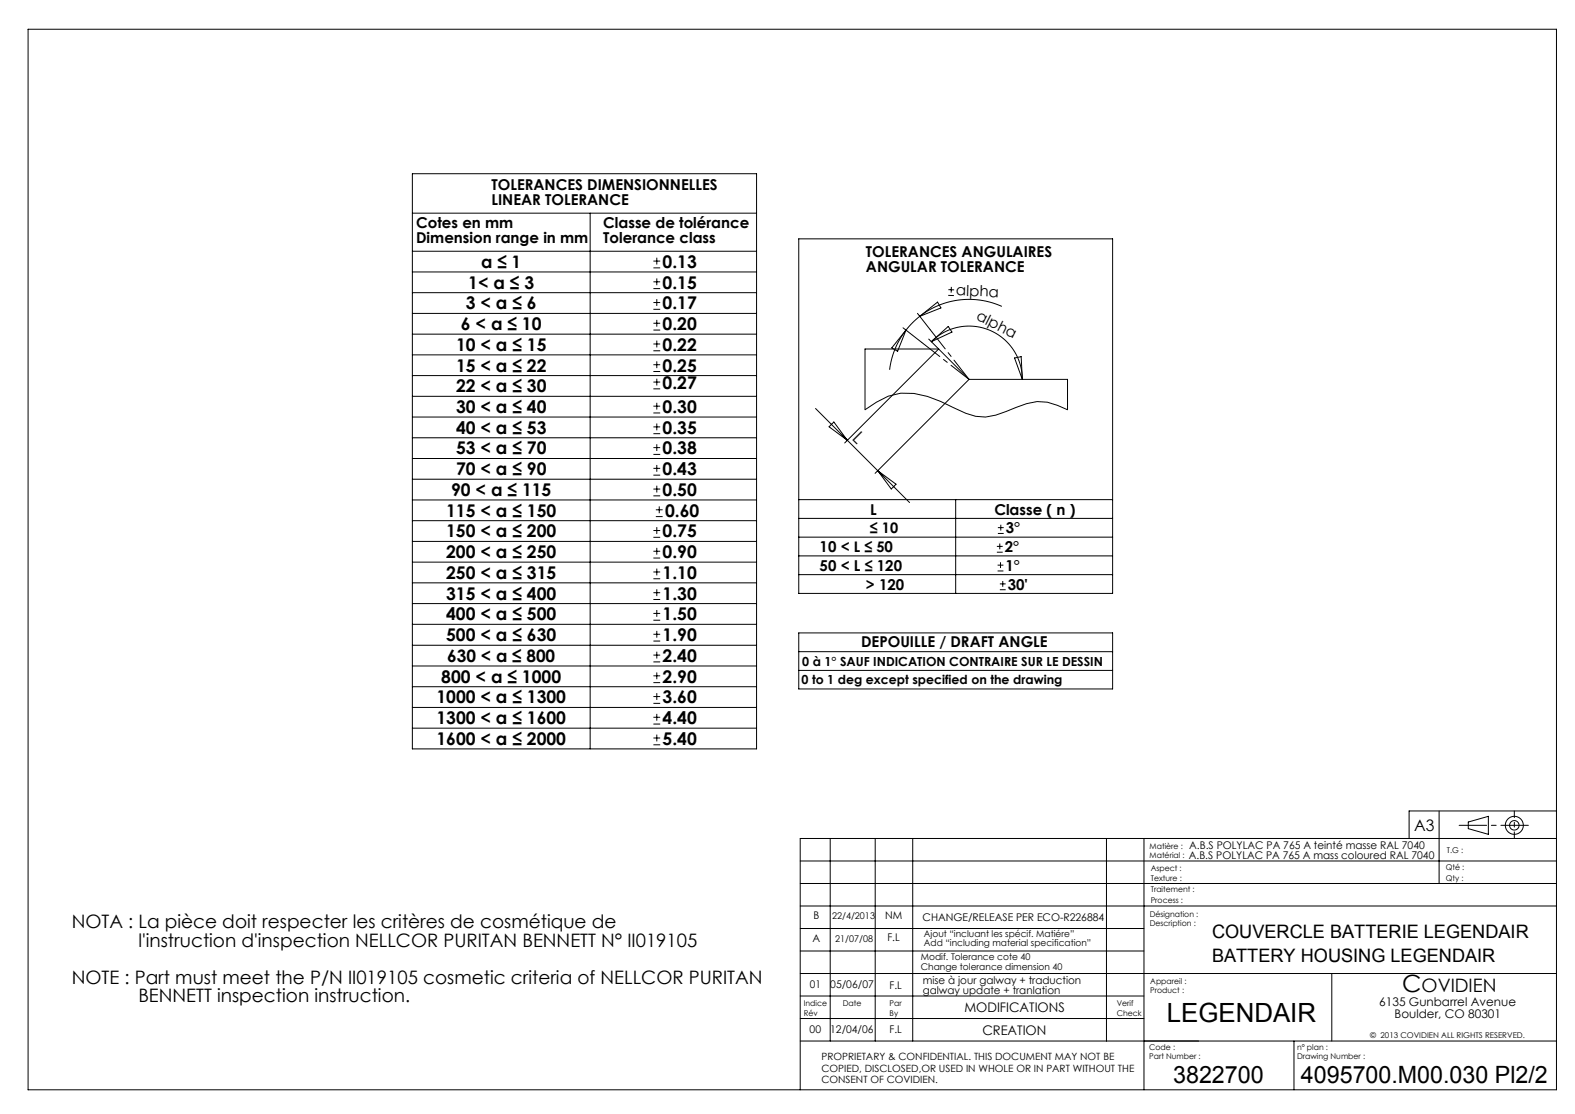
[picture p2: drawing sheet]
<svg xmlns="http://www.w3.org/2000/svg" width="420mm" height="297mm" viewBox="0 0 420 297" stroke-linecap="round" stroke-linejoin="round" font-family="sans-serif">
<g fill="none" stroke="#000" stroke-width=".27">
<path d="M7.5 7.8h407.6v282.8h-407.6zM110 46.3h91.7v153.4h-91.7zM110 56.8h91.7M157.4 56.8v142.9M110 67h91.7M110 72.5h91.7M110 78h91.7M174.2 71.4h1.8M174.2 69.6h1.8M174.2 76.9h1.8M174.2 75.1h1.8M175.1 68.7v1.8"/>
<path d="M175.1 74.2v1.8M175.1 79.8v1.8M213 63.7h83.7v94.5h-83.7zM252.9 78.7l1.5 .1M252.9 77.2l1.5 .1M253.7 76.5l-.1 1.5M110 83.6h91.7M110 89.1h91.7M110 94.6h91.7M174.2 82.5h1.8M174.2 80.7h1.8M174.2 88h1.8"/>
<path d="M174.2 86.2h1.8M174.2 93.5h1.8M174.2 91.7h1.8M174.2 99h1.8M174.2 97.2h1.8M175.1 85.3v1.8M175.1 90.8v1.8M175.1 96.3v1.8M240.8 87.4l5 3.9M241.6 88a21.3 21.3 0 0 0-4.4 10.6M241.6 88l-2.2 5.7-1.6-1zM244.7 83.5l3.4 4.4"/>
<path d="M245.3 84.3l-2 1.8-1.7 1.9M245.3 84.3l4.7-3.8 .9 1.6zM247.7 90.4l10.7 10.7M248.4 91.1l4.5-4.1 1 1.5zM248.4 91.1a14.2 14.2 0 0 1 15.4-3.1 14.2 14.2 0 0 1 8.8 13.1M267.2 81.7a21.3 21.3 0 0 0-21.9 2.6M270.5 95.4l1.8-.3 .3 6zM110 100.1h91.7M110 105.7h91.7M110 111.2h91.7M110 116.7h91.7M174.2 103.7h1.8"/>
<path d="M174.2 101.9h1.8M174.2 110.1h1.8M174.2 108.3h1.8M174.2 115.6h1.8M174.2 113.8h1.8M174.2 119.3h1.8M175.1 101v1.8M175.1 107.4v1.8M175.1 112.9v1.8M175.1 118.4v1.8M217.5 108.9l8.5 8.5M222.4 112.5l3.6 4.9-4.9-3.6z"/>
<path d="M226 117.4l16.5 16.6M258.4 101.1h26.3v8.1l-2.7-1.1a12.5 12.5 0 0 0-11 .5l-2.7 1.1a12.3 12.3 0 0 1-10.8 .5l-3.3-1.5a25.7 25.7 0 0 0-14-3.9l-3.3 .8-3.2 1.6-3 2v-16.2h19.6l-25 25.1M258.4 101.1l-25 25.1M110 122.2h91.7M110 127.8h91.7M110 133.3h91.7M110 138.8h91.7M174.2 121.1h1.8M174.2 126.7h1.8M174.2 124.9h1.8M174.2 132.2h1.8M174.2 130.4h1.8"/>
<path d="M174.9 137.7h1.8M174.9 135.9h1.8M175.1 124v1.8M175.1 129.5v1.8M175.8 135v1.8M213 138.2h83.7M213 133.2h83.7M234.1 125.5l4.8 3.6-1.2 1.3zM254.8 133.2v25M266.9 139.9v1.5M110 144.3h91.7M110 149.9h91.7"/>
<path d="M110 155.4h91.7M174.2 143.3h1.8M174.2 141.4h1.8M174.2 148.8h1.8M174.2 147h1.8M174.2 154.3h1.8M174.2 152.5h1.8M174.2 159.8h1.8M174.2 158h1.8M175.1 140.5v1.8M175.1 146.1v1.8M175.1 151.6v1.8"/>
<path d="M175.1 157.1v1.8M213 143.2h83.7M213 148.2h83.7M213 153.2h83.7M265.8 147.2h1.6M265.8 145.7h1.6M266 152.2h1.6M266 150.7h1.6M266.1 142.2h1.6M266.1 140.7h1.6M266.6 144.9v1.5M266.6 157.2h1.6"/>
<path d="M266.6 155.7h1.6M266.8 149.9v1.5M267.4 154.9v1.5M110 160.9h91.7M110 166.4h91.7M110 172h91.7M110 177.6h91.7M174.2 165.4h1.8M174.2 163.5h1.8M174.2 170.9h1.8M174.2 169.1h1.8M174.2 176.5h1.8"/>
<path d="M174.2 174.7h1.8M175.1 162.6v1.9M175.1 168.2v1.8M175.1 173.7v1.9M175.1 179.3v1.8M213 173.7h83.7M213 168.7h83.7v15h-83.7zM213 178.7h83.7M110 183.1h91.7M110 188.6h91.7M110 194.1h91.7M174.2 182h1.8"/>
<path d="M174.2 180.2h1.8M174.2 187.5h1.8M174.2 185.7h1.8M174.2 193h1.8M174.2 191.2h1.8M174.2 198.6h1.8M174.2 196.8h1.8M175.1 184.8v1.8M175.1 190.3v1.8M175.1 195.9v1.8M383.8 216.2v19.3M391.5 219.2l5.4-1.6v4.8l-5.4-1.5z"/>
<path d="M415.1 216.2h-39.3v7.3M213.4 229.5h201.7M213.4 235.5h201.7M221.4 223.5v54M233.4 223.5v54M243.4 223.5v54M295.1 223.5v54M305.1 223.5v67M415.1 223.5h-201.7v67.1M213.4 241.5h201.7M213.4 247.5h91.7M213.4 253.5h91.7"/>
<path d="M355.1 259.5v18M415.1 259.5h-201.7M213.4 265.5h91.7M213.4 271.5h91.7M345.1 277.5v13M415.1 277.5h-201.7"/>
<circle cx="403.8" cy="220" r="1.26"/>
<circle cx="403.8" cy="220" r="2.4"/>
</g>
<path d="M258.4 101.1l-10.3-13.2" fill="none" stroke="#000" stroke-width=".27" stroke-dasharray="30.5 1.3 1.3 1.3" stroke-dashoffset="24"/>
<path d="M258.4 101.1l-12.6-9.8" fill="none" stroke="#000" stroke-width=".27" stroke-dasharray="30.5 1.3 1.3 1.3" stroke-dashoffset="24.4"/>
<path d="M389.1 220h18.5" fill="none" stroke="#000" stroke-width=".27" stroke-dasharray="30.5 1.3 1.3 1.3" stroke-dashoffset="23.2"/>
<path d="M403.8 216.2v7.3" fill="none" stroke="#000" stroke-width=".27" stroke-dasharray="30.5 1.3 1.3 1.3" stroke-dashoffset="28.7"/>
<text font-size="7.1" x="311.1" y="272.4">LEGENDAIR</text>
<g font-size="6.3">
<text x="373.9" y="264.4">C</text>
<text x="312.8" y="288.6">3822700</text>
<text x="346.9" y="288.6">4095700.M00.030 Pl2/2</text>
</g>
<g font-size="4.9">
<text x="19.1" y="247.5">NOTA : La pièce doit respecter les critères de cosmétique de</text>
<text x="323.2" y="250.2">COUVERCLE BATTERIE LEGENDAIR</text>
<text x="36.9" y="252.4">l'instruction d'inspection NELLCOR PURITAN BENNETT N° II019105</text>
<text x="323.2" y="256.5">BATTERY HOUSING LEGENDAIR</text>
<text x="19.1" y="262.3">NOTE : Part must meet the P/N II019105 cosmetic criteria of NELLCOR PURITAN</text>
<text x="36.9" y="267.2">BENNETT inspection instruction.</text>
<text x="379.1" y="264.4">OVIDIEN</text>
</g>
<g font-size="4.7">
<text x="176.7" y="71.4">0.13</text>
<text x="124.9" y="76.9">1&lt; a ≤ 3</text>
<text x="176.7" y="76.9">0.15</text>
<text x="124.2" y="82.5">3 &lt; a ≤ 6</text>
<text x="176.7" y="82.5">0.17</text>
<text x="122.9" y="88">6 &lt; a ≤ 10</text>
<text x="176.7" y="88">0.20</text>
<text x="121.6" y="93.5">10 &lt; a ≤ 15</text>
<text x="176.7" y="93.5">0.22</text>
<text x="121.6" y="99.1">15 &lt; a ≤ 22</text>
<text x="176.7" y="99.1">0.25</text>
<text x="121.6" y="104.6">22 &lt; a ≤ 30</text>
<text x="176.7" y="103.7">0.27</text>
<text x="121.6" y="110.1">30 &lt; a ≤ 40</text>
<text x="176.7" y="110.1">0.30</text>
<text x="121.6" y="115.6">40 &lt; a ≤ 53</text>
<text x="176.7" y="115.6">0.35</text>
<text x="227.1" y="117.1" transform="rotate(45 227.1 117.1)">L</text>
<text x="121.6" y="121.2">53 &lt; a ≤ 70</text>
<text x="176.7" y="121.2">0.38</text>
<text x="121.6" y="126.7">70 &lt; a ≤ 90</text>
<text x="176.7" y="126.7">0.43</text>
<text x="119" y="137.7">115 &lt; a ≤ 150</text>
<text x="120.3" y="132.2">90 &lt; a ≤ 115</text>
<text x="176.7" y="132.2">0.50</text>
<text x="177.3" y="137.7">0.60</text>
<text x="119" y="143.3">150 &lt; a ≤ 200</text>
<text x="176.7" y="143.3">0.75</text>
<text x="119" y="148.8">200 &lt; a ≤ 250</text>
<text x="176.7" y="148.8">0.90</text>
<text x="119" y="154.3">250 &lt; a ≤ 315</text>
<text x="176.7" y="154.3">1.10</text>
<text x="119" y="159.8">315 &lt; a ≤ 400</text>
<text x="176.7" y="159.8">1.30</text>
<text x="119" y="165.4">400 &lt; a ≤ 500</text>
<text x="176.7" y="165.4">1.50</text>
<text x="119" y="170.9">500 &lt; a ≤ 630</text>
<text x="176.7" y="170.9">1.90</text>
<text x="176.7" y="176.5">2.40</text>
<text x="117.7" y="182">800 &lt; a ≤ 1000</text>
<text x="176.7" y="182">2.90</text>
<text x="116.4" y="187.5">1000 &lt; a ≤ 1300</text>
<text x="176.7" y="187.5">3.60</text>
<text x="116.4" y="193">1300 &lt; a ≤ 1600</text>
<text x="176.7" y="193">4.40</text>
<text x="116.4" y="198.6">1600 &lt; a ≤ 2000</text>
<text x="176.7" y="198.6">5.40</text>
</g>
<g font-size="4.6">
<text x="128.3" y="71.5">a ≤ 1</text>
<text x="119.3" y="176.5">630 &lt; a ≤ 800</text>
</g>
<text font-size="4.2" x="377.1" y="221.5">A3</text>
<g font-size="4">
<text x="131.1" y="50.8">TOLERANCES DIMENSIONNELLES</text>
<text x="131.1" y="54.8">LINEAR TOLERANCE</text>
<text x="111" y="60.9">Cotes en mm</text>
<text x="111" y="64.9">Dimension range in mm</text>
<text x="160.9" y="60.9">Classe de tolérance</text>
<text x="160.9" y="64.9">Tolerance class</text>
<text x="230.9" y="68.5">TOLERANCES ANGULAIRES</text>
<text x="230.9" y="72.5">ANGULAR TOLERANCE</text>
<text x="254.9" y="78.8" transform="rotate(2 254.9 78.8)">alpha</text>
<text x="260.1" y="85.1" transform="rotate(27 260.1 85.1)">alpha</text>
<text x="232" y="137.2">L</text>
<text x="265.2" y="137.2">Classe ( n )</text>
<text x="268.2" y="142.2">3°</text>
<text x="218.6" y="147.2">10 &lt; L ≤ 50</text>
<text x="267.9" y="147.2">2°</text>
<text x="218.6" y="152.2">50 &lt; L ≤ 120</text>
<text x="268.1" y="152.2">1°</text>
<text x="230.9" y="157.2">&gt; 120</text>
<text x="268.7" y="157.2">30'</text>
<text x="229.6" y="172.6">DEPOUILLE / DRAFT ANGLE</text>
</g>
<text font-size="3.9" x="232" y="142.2">≤ 10</text>
<g font-size="3.5">
<text x="257.2" y="269.7">MODIFICATIONS</text>
<text x="262" y="275.9">CREATION</text>
</g>
<g font-size="3.3">
<text x="213.9" y="177.6">0 à 1° SAUF INDICATION CONTRAIRE SUR LE DESSIN</text>
<text x="213.7" y="182.3">0 to 1 deg except specified on the drawing</text>
</g>
<g font-size="3.2">
<text x="367.8" y="268.3">6135 Gunbarrel Avenue</text>
<text x="371.9" y="271.5">Boulder, CO 80301</text>
</g>
<g font-size="2.8">
<text x="317.1" y="226.3">A.B.S POLYLAC PA 765 A teinté masse RAL 7040</text>
<text x="317" y="229.1">A.B.S POLYLAC PA 765 A mass coloured RAL 7040</text>
<text x="217" y="245.1">B</text>
<text x="236" y="245.1">NM</text>
<text x="246" y="245.6">CHANGE/RELEASE PER ECO-R226884</text>
<text x="216.7" y="251">A</text>
<text x="236.6" y="250.9">F.L</text>
<text x="215.9" y="263.5">01</text>
<text x="221.4" y="263.5">05/06/07</text>
<text x="237.2" y="263.6">F.L</text>
<text x="246.1" y="262.2">mise à jour galway + traduction</text>
<text x="246.1" y="265.1">galway update + tranlation</text>
<text x="215.9" y="275.4">00</text>
<text x="221.4" y="275.4">12/04/06</text>
<text x="237.2" y="275.4">F.L</text>
</g>
<g font-size="2.7">
<text x="219" y="282.7">PROPRIETARY &amp; CONFIDENTIAL. THIS DOCUMENT MAY NOT BE</text>
<text x="219" y="285.7">COPIED, DISCLOSED,OR USED IN WHOLE OR IN PART WITHOUT THE</text>
<text x="219" y="288.7">CONSENT OF COVIDIEN.</text>
</g>
<g font-size="2.5">
<text x="221.9" y="245.1">22/4/2013</text>
<text x="222.7" y="251">21/07/08</text>
<text x="246.4" y="249.8">Ajout “incluant les spécif. Matiére”</text>
<text x="245.6" y="256">Modif. Tolerance cote 40</text>
<text x="246.4" y="252.2">Add “including material specification”</text>
<text x="245.6" y="258.5">Change tolerance dimension 40</text>
</g>
<g font-size="2.1">
<text x="306.6" y="226.3">Matière :</text>
<text x="385.8" y="227.5">T.G :</text>
<text x="306.6" y="228.8">Matérial :</text>
<text x="306.9" y="232.2">Aspect :</text>
<text x="385.5" y="232">Qté :</text>
<text x="306.9" y="237.9">Traitement :</text>
<text x="306.9" y="234.8">Texture :</text>
<text x="385.5" y="235">Qty :</text>
<text x="306.6" y="244.4">Désignation :</text>
<text x="306.9" y="240.7">Process :</text>
<text x="306.6" y="247">Description :</text>
<text x="306.8" y="262.2">Appareil :</text>
<text x="214.4" y="268.3">Indice</text>
<text x="224.7" y="268.3">Date</text>
<text x="237.2" y="268.3">Par</text>
<text x="297.8" y="268.3">Verif</text>
<text x="306.8" y="264.8">Product :</text>
<text x="214.4" y="270.9">Rév</text>
<text x="237.2" y="270.9">By</text>
<text x="297.8" y="270.9">Check</text>
<text x="306.4" y="280">Code :</text>
<text x="345.9" y="280">n° plan :</text>
<text x="365.4" y="276.7">© 2013 COVIDIEN ALL RIGHTS RESERVED.</text>
<text x="306.4" y="282.3">Part Number :</text>
<text x="345.9" y="282.3">Drawing Number :</text>
</g>
</svg>
